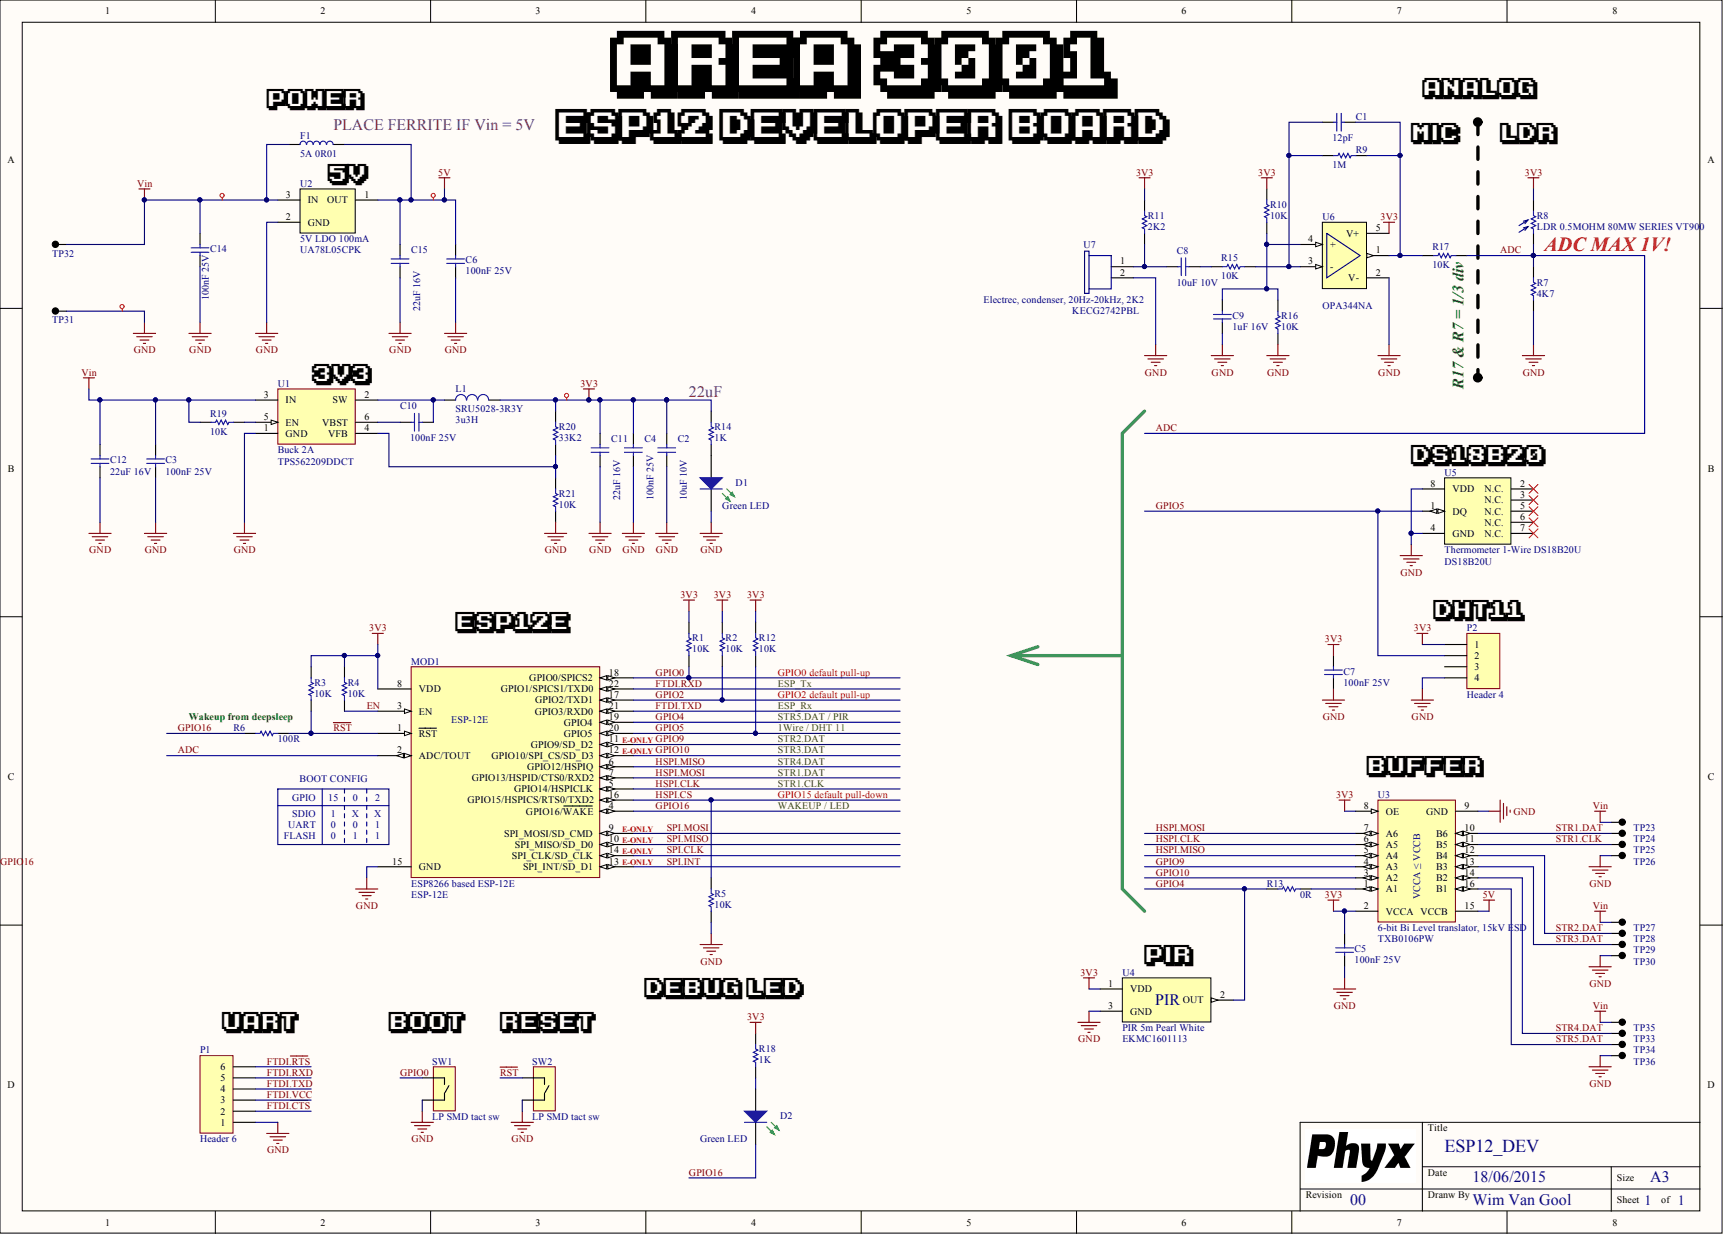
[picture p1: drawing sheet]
# Altium project ESP12_DEV_01.PrjPcb
PCB_ENGINEER: WimVG; PCB_REV: 00; PCB_TITLE: ESP12_DEV
1 sheet, 65 parts. Net scope: global (net labels, ports and power ports of the same name join across sheets).
Board file: ESP12_DEV_01.PcbDoc

## Sheet ESP12_DEV_01.SchDoc: ESP12_DEV
size A3; Date: 18/08/2015; DrawnBy: Wim Van Gool; Revision: 01; SheetNumber: 1; SheetTotal: 1; PageSetup: Record=PageOptions¦CenterHorizontal=True¦CenterVertical=True¦PrintScale=0.70¦XCorrection=1.00¦YCorrection=1.00¦PrintKind=1¦BorderSize=5000000¦LeftOffset=0¦BottomOffset=0¦Orientation=2¦PaperLength=1000¦PaperWidth=1000¦Scale=100¦PaperSource=15¦PrintQuality=600¦MediaType=1¦DitherType=10¦PrintScaleMode=1¦PaperKind=A4 (210 x 297 mm)¦PaperIndex=9

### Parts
C1  value 12pF  [C0603]  (hidden comment: CAP_CERAMIC)
C2  value 10uF 10V  [C0805]  (hidden comment: CAP_CERAMIC)
C3  value 100nF 25V  [C0805]  (hidden comment: CAP_CERAMIC)
C4  value 100nF 25V  [C0805]  (hidden comment: CAP_CERAMIC)
C5  value 100nF 25V  [C0805]  (hidden comment: CAP_CERAMIC)
C6  value 100nF 25V  [C0805]  (hidden comment: CAP_CERAMIC)
C7  value 100nF 25V  [C0805]  (hidden comment: CAP_CERAMIC)
C8  value 10uF 10V  [C0805]  (hidden comment: CAP_CERAMIC)
C9  value 1uF 16V  [C0603]  (hidden comment: CAP_CERAMIC)
C10  value 100nF 25V  [C0805]  (hidden comment: CAP_CERAMIC)
C11  value 22uF 16V  [C1206]  (hidden comment: CAP_CERAMIC)
C12  value 22uF 16V  [C1206]  (hidden comment: CAP_CERAMIC)
C14  value 100nF 25V  [C0805]  (hidden comment: CAP_CERAMIC)
C15  value 22uF 16V  [C1206]  (hidden comment: CAP_CERAMIC)
D1  Green LED  [LED_0805_GR]
D2  Green LED  [LED_0805_GR]
F1  value 5A 0R01  [L0805]  (hidden comment: FERRITE)
L1  SRU5028-3R3Y  value 3u3H  [BRNS_SRU5028]
MOD1  ESP8266 based ESP-12E  value ESP-12E  [ESP-12E]
P1  Header 6  [HDR1X6]
P2  Header 4  [HDR1X4]
R1  value 10K  [R0603]  (hidden comment: RESISTOR)
R2  value 10K  [R0603]  (hidden comment: RESISTOR)
R3  value 10K  [R0603]  (hidden comment: RESISTOR)
R4  value 10K  [R0603]  (hidden comment: RESISTOR)
R5  value 10K  [R0603]  (hidden comment: RESISTOR)
R6  value 100R  [R0603]  (hidden comment: RESISTOR)
R7  value 4K7  [R0603]  (hidden comment: RESISTOR)
R8  LDR 0.5MOHM 80MW SERIES VT900  [VT900]
R9  value 1M  [R0603]  (hidden comment: RESISTOR)
R10  value 10K  [R0603]  (hidden comment: RESISTOR)
R11  value 2K2  [R0603]  (hidden comment: RESISTOR)
R12  value 10K  [R0603]  (hidden comment: RESISTOR)
R13  value 0R  [R0603]  (hidden comment: RESISTOR)
R14  value 1K  [R0603]  (hidden comment: RESISTOR)
R15  value 10K  [R0603]  (hidden comment: RESISTOR)
R16  value 10K  [R0603]  (hidden comment: RESISTOR)
R17  value 10K  [R0603]  (hidden comment: RESISTOR)
R18  value 1K  [R0603]  (hidden comment: RESISTOR)
R19  value 10K  [R0603]  (hidden comment: RESISTOR)
R20  value 33K2  [R0603]  (hidden comment: RESISTOR)
R21  value 10K  [R0603]  (hidden comment: RESISTOR)
SW1  LP SMD tact sw  [CK_KMR4]
SW2  LP SMD tact sw  [CK_KMR4]
TP23  TEST_PAD  [TP_2x3mm]  (value not drawn)
TP24  TEST_PAD  [TP_2x3mm]  (value not drawn)
TP25  TEST_PAD  [TP_2x3mm]  (value not drawn)
TP26  TEST_PAD  [TP_2x3mm]  (value not drawn)
TP27  TEST_PAD  [TP_2x3mm]  (value not drawn)
TP28  TEST_PAD  [TP_2x3mm]  (value not drawn)
TP29  TEST_PAD  [TP_2x3mm]  (value not drawn)
TP30  TEST_PAD  [TP_2x3mm]  (value not drawn)
TP31  TEST_PAD  [TP_2x3mm]  (value not drawn)
TP32  TEST_PAD  [TP_2x3mm]  (value not drawn)
TP33  TEST_PAD  [TP_2x3mm]  (value not drawn)
TP34  TEST_PAD  [TP_2x3mm]  (value not drawn)
TP35  TEST_PAD  [TP_2x3mm]  (value not drawn)
TP36  TEST_PAD  [TP_2x3mm]  (value not drawn)
U1  Buck 2A  value TPS562209DDCT  [TI_DDC_R-PDSO-G6]
U2  5V LDO 100mA  value UA78L05CPK  [TI_PK]
U3  6-bit Bi Level translator, 15kV ESD  value TXB0106PW  [TI_PW_R-PDSO-G16]
U4  PIR 5m Pearl White  value EKMC1601113  [PAN_EKMC1601113]
U5  Thermometer 1-Wire DS18B20U  value DS18B20U  [MAX_uSOP8]
U6  value OPA344NA  [TI_DBV_R-PDSO-G5]  (hidden comment: Low Power, Single supply, Rail-to-Rail opamp)
U7  Electrec, condenser, 20Hz-20kHz, 2K2  value KECG2742PBL  [MIC_2742PB]

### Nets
3V3: C2.1 C4.1 C5.1 C7.1 C11.1 L1.2 MOD1.8(VDD) P2.1 R1.1 R2.1 R3.1 R4.1 R8.1 R10.2 R11.1 R12.1 R14.1 R18.1 R20.1 U3.2(VCCA) U3.8(OE) U4.1(VDD) U6.5(V+)
5V: C6.1 C15.1 F1.2 U2.1(OUT) U3.15(VCCB)
GND: C2.2 C3.2 C4.2 C5.2 C6.2 C7.2 C9.2 C11.2 C12.2 C14.1 C15.2 D1.2(K) MOD1.15(GND) P1.1 P2.4 R5.2 R7.2 R16.1 R21.1 SW1.2 SW2.2 TP26.1 TP30.1 TP31.1 TP36.1 U1.1(GND) U2.2(GND) U3.9(GND) U4.3(GND) U5.4(GND) U5.8(VDD) U6.2(V-) U7.2
Vin: C3.1 C12.1 C14.2 F1.1 R19.2 TP23.1 TP27.1 TP32.1 TP35.1 U1.3(IN) U2.3(IN)
ADC: MOD1.2(ADC/TOUT) R7.1 R8.2 R17.1
EN: MOD1.3(EN) R4.2
FTDI.~{CTS}: P1.2
FTDI.~{RTS}: P1.6
FTDI.RXD: MOD1.22(GPIO1/SPICS1/TXD0) P1.5
FTDI.TXD: MOD1.21(GPIO3/RXD0) P1.4
FTDI.VCC: P1.3
GPIO0: MOD1.18(GPIO0/SPICS2) R1.2 SW1.1
GPIO2: MOD1.17(GPIO2/TXD1) R2.2
GPIO4: MOD1.19(GPIO4) R13.2 U4.2(OUT)
GPIO5: MOD1.20(GPIO5) P2.2 R12.2 U5.1(DQ)
GPIO9: MOD1.11(GPIO9/SD_D2) U3.4(A3)
GPIO10: MOD1.12(GPIO10/SPI_CS/SD_D3) U3.3(A2)
GPIO16: D2.2(K) MOD1.4(GPIO16/~{WAKE}) R6.2
HSPI.CLK: MOD1.5(GPIO14/HSPICLK) U3.6(A5)
HSPI.CS: MOD1.16(GPIO15/HSPICS/RTS0/TXD2) R5.1
HSPI.MISO: MOD1.6(GPIO12/HSPIQ) U3.5(A4)
HSPI.MOSI: MOD1.7(GPIO13/HSPID/CTS0/RXD2) U3.7(A6)
~{RST}: MOD1.1(~{RST}) R3.2 R6.1 SW2.1
SPI.CLK: MOD1.14(SPI_CLK/SD_CLK)
SPI.INT: MOD1.13(SPI_INT/SD_D1)
SPI.MISO: MOD1.10(SPI_MISO/SD_D0)
SPI.MOSI: MOD1.9(SPI_MOSI/SD_CMD)
STR1.CLK: TP25.1 U3.11(B5)
STR1.DAT: TP24.1 U3.10(B6)
STR2.DAT: TP28.1 U3.12(B4)
STR3.DAT: TP29.1 U3.13(B3)
STR4.DAT: TP33.1 U3.14(B2)
STR5.DAT: TP34.1 U3.16(B1)
NetC1_1: C1.1 R9.1 R17.2 U6.1(OUT)
NetC1_2: C1.2 R9.2 R15.1 U6.3(-)
NetC8_1: C8.1 R15.2
NetC8_2: C8.2 R11.2 U7.1
NetC9_1: C9.1 R10.1 R16.2 U6.4(+)
NetC10_1: C10.1 L1.1 U1.2(SW)
NetC10_2: C10.2 U1.6(VBST)
NetD1_1: D1.1(A) R14.2
NetD2_1: D2.1(A) R18.2
NetR13_1: R13.1 U3.1(A1)
NetR19_1: R19.1 U1.5(EN)
NetR20_2: R20.2 R21.2 U1.4(VFB)

Not connected (* = marked no-connect by the designer): P2 3; U5 2(N.C.)* 3(N.C.)* 5(N.C.)* 6(N.C.)* 7(N.C.)*

### Layout directives
net class POWER: 3V3, 5V, GND, Vin

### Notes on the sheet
- (near F1) POWER
- (near F1) PLACE FERRITE IF Vin = 5V
- AREA 3001
- ESP12 Developer Board
- MIC
- Analog
- LDR
- 5V
- (near R8) ADC MAX 1V!
- (near U1) 3V3
- (near R14) 22uF
- (near R17) R17 & R7 = 1/3 div
- (near U5) DS18B20
- ESP12E
- (near P2) DHT11
- (near R12) GPIO0 default pull-up
- (near R12) GPIO2 default pull-up
- (near R12) ESP_Tx
- (near R6) Wakeup from deepsleep
- (near MOD1) E-ONLY
- STR2.DAT
- STR3.DAT
- 1Wire / DHT 11
- STR5.DAT / PIR
- ESP_Rx
- GPIO
- SDIO
- 15
- 1
- BOOT CONFIG
- 0
- X
- (near MOD1) 2
- (near MOD1) X
- GPIO15 default pull-down
- STR1.DAT
- STR1.CLK
- STR4.DAT
- WAKEUP / LED
- (near U3) Buffer
- UART
- FLASH
- (near MOD1) 1
- (near U4) PIR
- (near P1) UART
- BOOT
- RESET
- DEBUG LED
- Title
- Revision
- Date
- Dranw By
- Size
- A3
- Sheet
- of
- Labels drawn without touching a wire or pin: GPIO16

## Assembly variants
12V_LED: not fitted C1 C8 C9 F1 P2 R7 R8 R9 R10 R11 R15 R16 R17 U4 U5 U6 U7
5V_LED: not fitted C1 C8 C9 P2 R7 R8 R9 R10 R11 R15 R16 R17 U2 U4 U5 U6 U7
5V_1: not fitted R8 R13 U2 U5
5V_2: not fitted C1 C8 C9 P2 R9 R10 R11 R13 R15 R16 R17 U2 U6 U7
